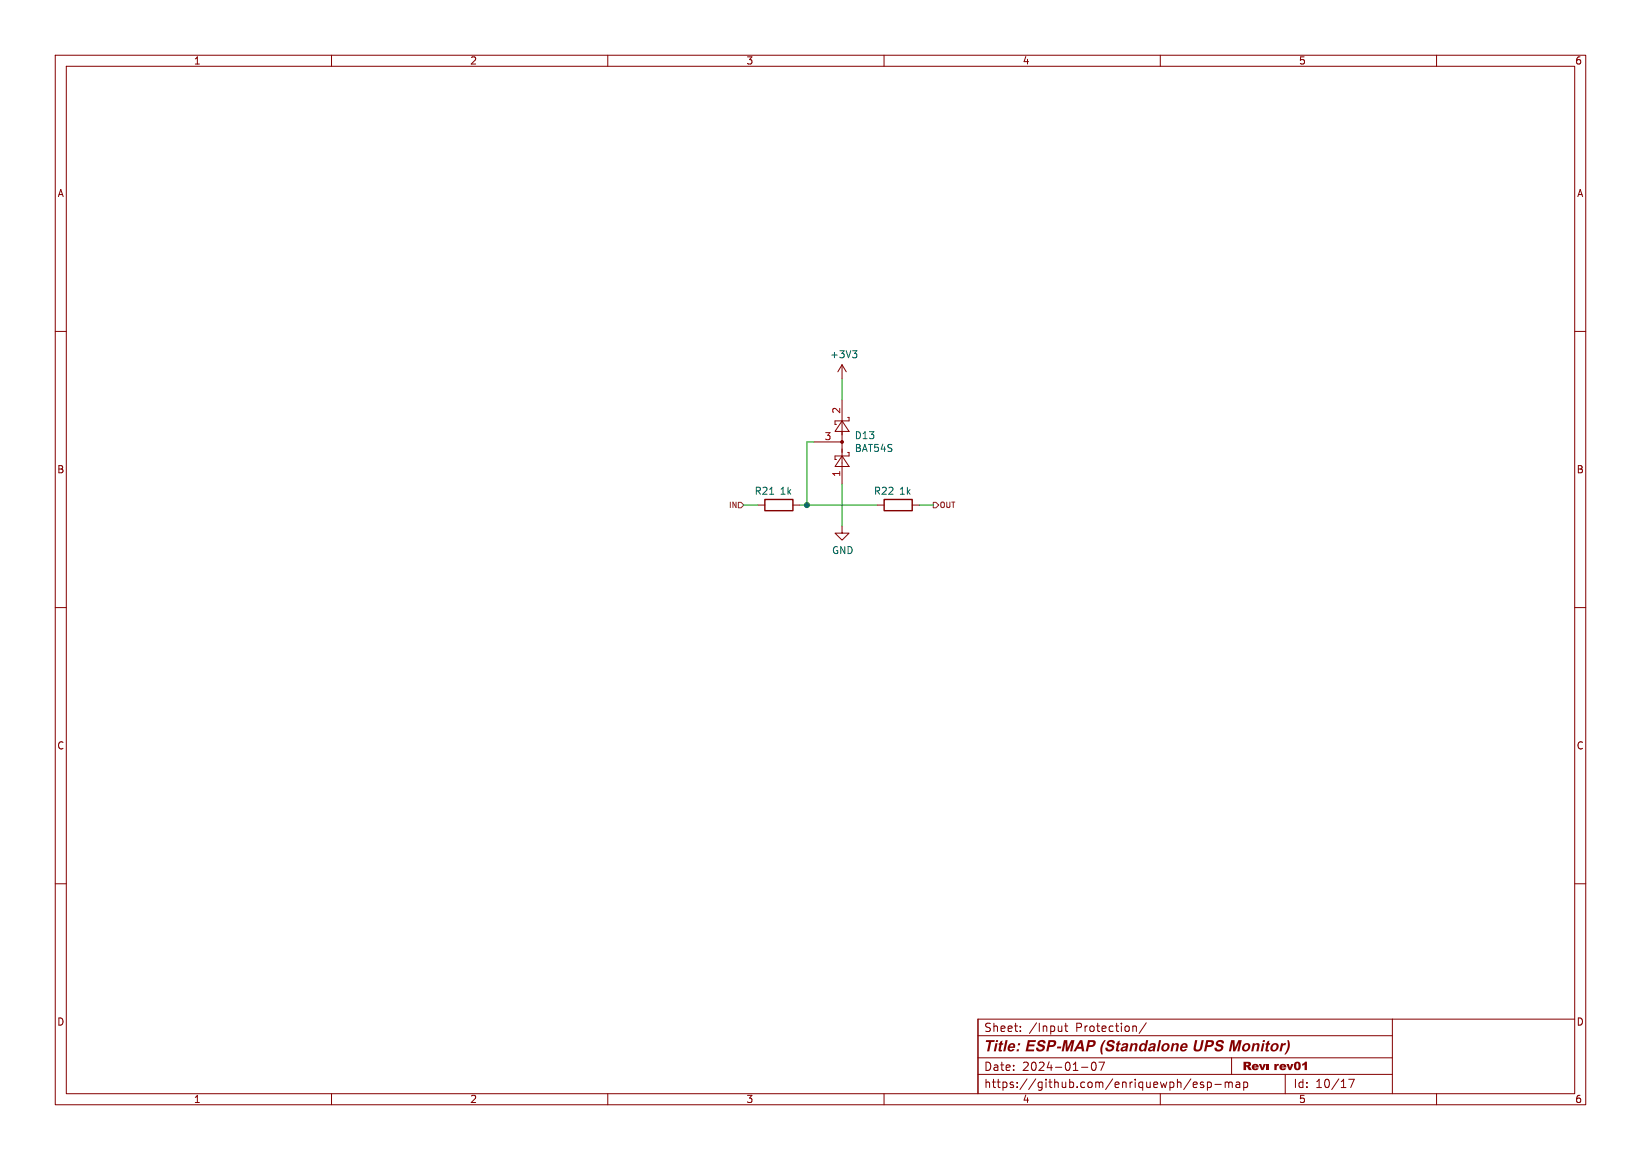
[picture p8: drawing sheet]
<svg xmlns="http://www.w3.org/2000/svg" width="297mm" height="210mm" viewBox="0 0 297 210" stroke-linecap="round" stroke-linejoin="round" font-family="sans-serif">
<g fill="none" stroke="#840000" stroke-width=".18">
<path d="M10 10h277v190h-277zM12 12h273v186h-273zM60 10v2M110 10v2M160 10v2M210 10v2M260 10v2M10 60h2M285 60h2M10 110h2M285 110h2M10 160h2"/>
<path d="M285 160h2M60 198v2M110 198v2M160 198v2M177 194.5h75M177 191.5h75M210 198v2M260 198v2"/>
</g>
<g fill="#840000">
<path d="M225.1 192.2l1.2 .1 .1 .5-.3 .3 .4 .6h-.5l-.4-.6-.1 .6h-.4v-1.2h.4v.3h.4l.1-.1-.2-.2h-.7z"/>
<path d="M234.4 192.4l.5-.2 .4 .2 .1 .8-.2 .5h-.5l-.4-.2-.1-.5h.4l.2 .5 .1-.1 .1-.3v-.4l-.2-.2-.1 .1-.1 .4h-.4z"/>
<path d="M235.7 192.6l.5-.4h.3v1.5h-.4v-1l-.4 .3z"/>
</g>
<g fill="none" stroke="#840000" stroke-width=".18">
<path d="M152.4 76.2l1.3 1.9h-2.6zM152.4 66v2.6M152.4 72.4v15.2M152.4 66l-.8 1.3M152.4 66l.8 1.3M153.4 75.6h.3v.6h-2.6v.6h.3M137.2 91.4h1.2M143.5 91.4h1.3M147.3 80h5.1M152.4 95.3v1.2h1.3l-1.3 1.3-1.3-1.3h1.3M152.4 82.6l1.3 1.9h-2.6zM153.4 81.9h.3v.7h-2.6v.6h.3"/>
<path d="M158.7 91.4h1.3M165.1 91.4h1.3M177 187.5h75M184.7 186.6v.1M184.7 185.8v.2M192.2 185.7v1M192.2 186.6l-.2 .1M192.7 185.7h.5M192.9 185.2v1.3l.3 .2M195.7 193.2h1.2M197.6 192.6l-.1 .6 .2 .5 .2 .1 .3-.1 .1-.2v-.9M199.9 192.3l-.7 1.5"/>
<path d="M205.2 185.7l.4 .1 .1 .2v.7M207.5 185.2l-1.3 1.9M215.5 195.3l-1.3 2M216 196.4l.7-.1-.1-.3-.4-.1-.2 .2v.7h.6M217.8 196l-.3-.1-.3 .2 .1 .2 .5 .2v.3h-.6M218.5 196l.5-.1 .2 .3v.4l-.1 .2h-.6M218.5 195.9v1.5M219.9 196.3h1.1M221.7 196l.5-.1 .2 .2M221.7 195.9v1M222.4 196.1l.2-.2 .4 .1v.9M222.4 196.1v.8"/>
<path d="M222.9 191.5v3M223.7 196h.6l.1 .9M224.4 196.3h-.5a.29 .29 0 0 0-.2 .3 .29 .29 0 0 0 .2 .3l.5-.1M225.1 196l.4-.1 .3 .3v.4l-.1 .2h-.6M225.1 195.9v1.5M232.6 194.5v3.5M244.1 195.4h1l-.6 1.5M252 184.5v13.5M285 184.5h-108v13.5"/>
</g>
<path d="M138.4 90.4h5.1v2.1h-5.1zM160 90.4h5.1v2.1h-5.1z" fill="none" stroke="#840000" stroke-width=".25"/>
<circle cx="152.4" cy="80" r=".25" fill="#840000" stroke="#840000" stroke-width=".18"/>
<path d="M154.3 63.5h.8l-.4 .5M154.8 64l.3 .2v.3l-.3 .3" fill="none" stroke="#006464" stroke-width=".18"/>
<path d="M133.6 90.9h.5l.5 .5-.5 .5h-.5zM168.9 90.9h.5l.5 .5-.5 .5h-.5z" fill="none" stroke="#725600" stroke-width=".18"/>
<path d="M152.4 68.6v3.8M134.6 91.4h2.6M144.8 91.4h13.9M147.3 80h-1.3v11.4M152.4 87.6v7.7M166.4 91.4h2.5" fill="none" stroke="#009600" stroke-width=".18"/>
<circle cx="146" cy="91.4" r=".46" fill="#009600" stroke="#009600" stroke-width=".18"/>
<text font-size="2.8" fill="#840000" x="178" y="191.1">Title: ESP-MAP (Standalone UPS Monitor)</text>
<g font-size="2.1" fill="#840000">
<text x="178" y="187">Sheet:</text>
<text x="186.2" y="187">/Input</text>
<text x="194.6" y="187">Protection/</text>
<text x="178" y="194">Date:</text>
<text x="178" y="197.1">https://github.com/enriquewph/esp-map</text>
<text x="184.9" y="194">2024-01-07</text>
<text x="224.9" y="194.6">Rev: rev01</text>
<text x="234" y="197.1">Id:</text>
<text x="238" y="197.1">10/17</text>
</g>
<g font-size="1.8" fill="#840000">
<text x="35" y="11.8">1</text>
<text x="85" y="11.8">2</text>
<text x="135" y="11.8">3</text>
<text x="185" y="11.8">4</text>
<text x="235" y="11.8">5</text>
<text x="285" y="11.8">6</text>
<text x="10.4" y="35.8">A</text>
<text x="285.4" y="35.8">A</text>
<text x="10.3" y="85.8">B</text>
<text x="285.3" y="85.8">B</text>
<text x="10.3" y="135.8">C</text>
<text x="285.3" y="135.8">C</text>
<text x="10.3" y="185.8">D</text>
<text x="285.3" y="185.8">D</text>
<text x="35" y="199.8">1</text>
<text x="85" y="199.8">2</text>
<text x="135" y="199.8">3</text>
<text x="185" y="199.8">4</text>
<text x="235" y="199.8">5</text>
<text x="285" y="199.8">6</text>
</g>
<g font-size="1.8" fill="#006464">
<text x="150.2" y="65">+3V3</text>
<text x="154.6" y="79.7">D13</text>
<text x="154.6" y="82">BAT54S</text>
<text x="136.5" y="89.7">R21</text>
<text x="141.1" y="89.7">1k</text>
<text x="158.1" y="89.7">R22</text>
<text x="162.6" y="89.7">1k</text>
<text x="150.5" y="100.5">GND</text>
</g>
<g font-size="1.8" fill="#a90000">
<text x="152.1" y="75" transform="rotate(-90 152.1 75)">2</text>
<text x="149.2" y="79.8">3</text>
<text x="152.1" y="86.4" transform="rotate(-90 152.1 86.4)">1</text>
</g>
<g font-size="1.4" fill="#725600">
<text x="131.9" y="92.1">IN</text>
<text x="170" y="92.1">OUT</text>
</g>
</svg>
